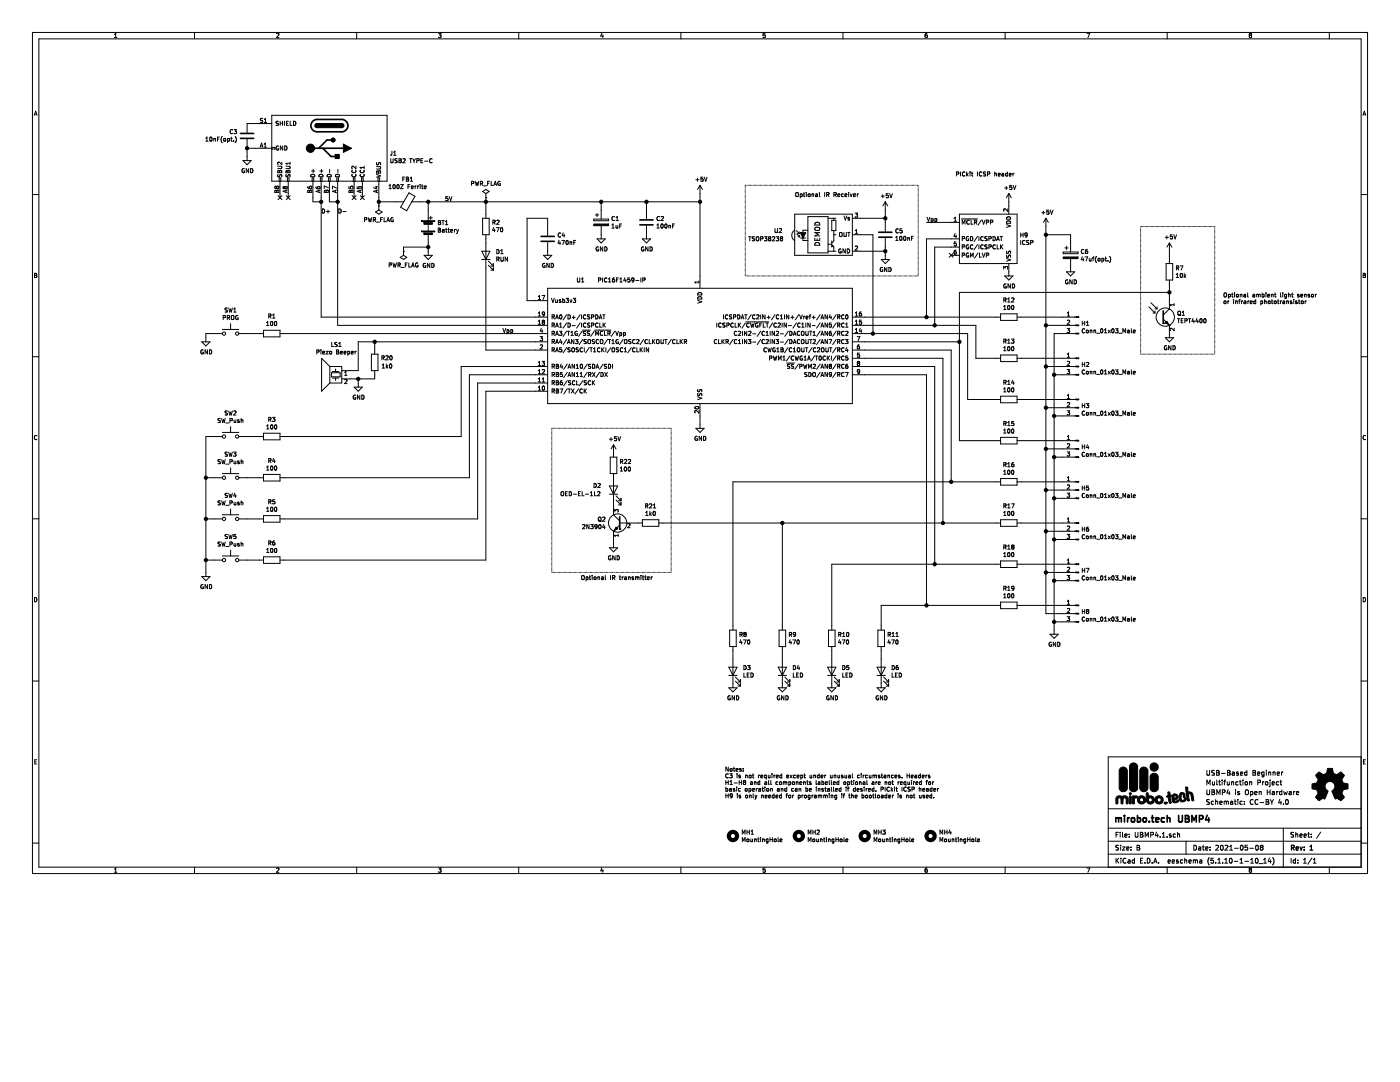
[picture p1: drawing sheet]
EESchema Schematic File Version 4
EELAYER 30 0
EELAYER END
$Descr B 17000 11000
encoding utf-8
Sheet 1 1
Title "UBMP4"
Date "2021-05-08"
Rev "1"
Comp "mirobo.tech"
Comment1 "Schematic: CC-BY 4.0"
Comment2 "UBMP4 is Open Hardware"
Comment3 "Multifunction Project"
Comment4 "USB-Based Beginner"
$EndDescr
$Comp
L power:GND #PWR06
U 1 1
P 7850 2850
F 0 "#PWR06" H 7850 2600 50  0001 C CNN
F 1 "GND" H 7855 2677 50  0000 C CNN
F 2 "" H 7850 2850 50  0001 C CNN
F 3 "" H 7850 2850 50  0001 C CNN
	1    7850 2850
	1    0    0    -1  
$EndComp
$Comp
L power:GND #PWR05
U 1 1
P 7300 2850
F 0 "#PWR05" H 7300 2600 50  0001 C CNN
F 1 "GND" H 7305 2677 50  0000 C CNN
F 2 "" H 7300 2850 50  0001 C CNN
F 3 "" H 7300 2850 50  0001 C CNN
	1    7300 2850
	1    0    0    -1  
$EndComp
Wire Wire Line
	8500 3350 8500 2450
Wire Wire Line
	7850 2450 7850 2550
Wire Wire Line
	7850 2450 7300 2450
Wire Wire Line
	7300 2450 7300 2550
Connection ~ 7850 2450
Wire Wire Line
	8500 2450 7850 2450
$Comp
L power:GND #PWR04
U 1 1
P 6650 3050
F 0 "#PWR04" H 6650 2800 50  0001 C CNN
F 1 "GND" H 6655 2877 50  0000 C CNN
F 2 "" H 6650 3050 50  0001 C CNN
F 3 "" H 6650 3050 50  0001 C CNN
	1    6650 3050
	1    0    0    -1  
$EndComp
Wire Wire Line
	6500 3650 6400 3650
Wire Wire Line
	6650 2650 6650 2750
Wire Wire Line
	6400 2650 6400 3650
Wire Wire Line
	7300 2450 5900 2450
Wire Wire Line
	5900 2450 5900 2600
Connection ~ 7300 2450
Wire Wire Line
	5900 2900 5900 2950
Wire Wire Line
	5900 3250 5900 4250
Wire Wire Line
	5900 4250 6500 4250
Wire Wire Line
	3000 4050 3150 4050
$Comp
L power:GND #PWR03
U 1 1
P 2500 4100
F 0 "#PWR03" H 2500 3850 50  0001 C CNN
F 1 "GND" H 2505 3927 50  0000 C CNN
F 2 "" H 2500 4100 50  0001 C CNN
F 3 "" H 2500 4100 50  0001 C CNN
	1    2500 4100
	1    0    0    -1  
$EndComp
Wire Wire Line
	2500 4100 2500 4050
Wire Wire Line
	2500 4050 2600 4050
$Comp
L power:GND #PWR02
U 1 1
P 4350 4650
F 0 "#PWR02" H 4350 4400 50  0001 C CNN
F 1 "GND" H 4355 4477 50  0000 C CNN
F 2 "" H 4350 4650 50  0001 C CNN
F 3 "" H 4350 4650 50  0001 C CNN
	1    4350 4650
	1    0    0    -1  
$EndComp
Wire Wire Line
	4250 4600 4350 4600
Wire Wire Line
	4350 4600 4350 4650
Wire Wire Line
	6500 4450 5600 4450
Wire Wire Line
	5600 4450 5600 5300
Wire Wire Line
	5600 5300 3450 5300
Wire Wire Line
	6500 4550 5700 4550
Wire Wire Line
	5700 4550 5700 5800
Wire Wire Line
	5700 5800 3450 5800
Wire Wire Line
	6500 4650 5800 4650
Wire Wire Line
	5800 4650 5800 6300
Wire Wire Line
	5800 6300 3450 6300
Wire Wire Line
	6500 4750 5900 4750
Wire Wire Line
	5900 4750 5900 6800
Wire Wire Line
	5900 6800 3450 6800
Wire Wire Line
	3150 6800 3000 6800
Wire Wire Line
	3150 6300 3000 6300
Wire Wire Line
	3150 5800 3000 5800
Wire Wire Line
	3150 5300 3000 5300
$Comp
L power:GND #PWR01
U 1 1
P 2500 6950
F 0 "#PWR01" H 2500 6700 50  0001 C CNN
F 1 "GND" H 2505 6777 50  0000 C CNN
F 2 "" H 2500 6950 50  0001 C CNN
F 3 "" H 2500 6950 50  0001 C CNN
	1    2500 6950
	1    0    0    -1  
$EndComp
Wire Wire Line
	2500 6800 2600 6800
Wire Wire Line
	2500 6800 2500 6950
Wire Wire Line
	2500 6800 2500 6300
Wire Wire Line
	2500 6300 2600 6300
Connection ~ 2500 6800
Wire Wire Line
	2500 6300 2500 5800
Wire Wire Line
	2500 5800 2600 5800
Connection ~ 2500 6300
Wire Wire Line
	2500 5800 2500 5300
Wire Wire Line
	2500 5300 2600 5300
Connection ~ 2500 5800
$Comp
L power:GND #PWR07
U 1 1
P 8500 5150
F 0 "#PWR07" H 8500 4900 50  0001 C CNN
F 1 "GND" H 8505 4977 50  0000 C CNN
F 2 "" H 8500 5150 50  0001 C CNN
F 3 "" H 8500 5150 50  0001 C CNN
	1    8500 5150
	1    0    0    -1  
$EndComp
Wire Wire Line
	8500 5050 8500 5150
$Comp
L power:GND #PWR08
U 1 1
P 8900 8300
F 0 "#PWR08" H 8900 8050 50  0001 C CNN
F 1 "GND" H 8905 8127 50  0000 C CNN
F 2 "" H 8900 8300 50  0001 C CNN
F 3 "" H 8900 8300 50  0001 C CNN
	1    8900 8300
	1    0    0    -1  
$EndComp
$Comp
L power:GND #PWR09
U 1 1
P 9500 8300
F 0 "#PWR09" H 9500 8050 50  0001 C CNN
F 1 "GND" H 9505 8127 50  0000 C CNN
F 2 "" H 9500 8300 50  0001 C CNN
F 3 "" H 9500 8300 50  0001 C CNN
	1    9500 8300
	1    0    0    -1  
$EndComp
$Comp
L power:GND #PWR010
U 1 1
P 10100 8300
F 0 "#PWR010" H 10100 8050 50  0001 C CNN
F 1 "GND" H 10105 8127 50  0000 C CNN
F 2 "" H 10100 8300 50  0001 C CNN
F 3 "" H 10100 8300 50  0001 C CNN
	1    10100 8300
	1    0    0    -1  
$EndComp
$Comp
L power:GND #PWR011
U 1 1
P 10700 8300
F 0 "#PWR011" H 10700 8050 50  0001 C CNN
F 1 "GND" H 10705 8127 50  0000 C CNN
F 2 "" H 10700 8300 50  0001 C CNN
F 3 "" H 10700 8300 50  0001 C CNN
	1    10700 8300
	1    0    0    -1  
$EndComp
Wire Wire Line
	10700 7900 10700 8000
Wire Wire Line
	10100 7900 10100 8000
Wire Wire Line
	9500 7900 9500 8000
Wire Wire Line
	8900 7900 8900 8000
Wire Wire Line
	8900 5850 8900 7600
Wire Wire Line
	9500 6350 9500 7600
Wire Wire Line
	10100 6850 10100 7600
Wire Wire Line
	10700 7350 10700 7600
Wire Wire Line
	10500 3850 11250 3850
Wire Wire Line
	12400 3850 12900 3850
Wire Wire Line
	12400 4350 12900 4350
Wire Wire Line
	12400 4850 12900 4850
Wire Wire Line
	12400 5350 12900 5350
Wire Wire Line
	10500 3950 11350 3950
Wire Wire Line
	11850 3950 11850 4350
Wire Wire Line
	11850 4350 12100 4350
Wire Wire Line
	10500 4050 10600 4050
Wire Wire Line
	11750 4050 11750 4850
Wire Wire Line
	11750 4850 12100 4850
Wire Wire Line
	10500 4150 11650 4150
Wire Wire Line
	11650 4150 11650 5350
Wire Wire Line
	11650 5350 12100 5350
Wire Wire Line
	10500 4250 11550 4250
Wire Wire Line
	11550 4250 11550 5850
Wire Wire Line
	11550 5850 8900 5850
Wire Wire Line
	10500 4350 11450 4350
Wire Wire Line
	11450 4350 11450 6350
Wire Wire Line
	11450 6350 9500 6350
Wire Wire Line
	10500 4450 11350 4450
Wire Wire Line
	11350 4450 11350 6850
Wire Wire Line
	11350 6850 10100 6850
Wire Wire Line
	10500 4550 11250 4550
Wire Wire Line
	11250 4550 11250 7350
Wire Wire Line
	11250 7350 10700 7350
Wire Wire Line
	12900 3950 12700 3950
Wire Wire Line
	12700 3950 12700 4450
Wire Wire Line
	12700 4450 12900 4450
Wire Wire Line
	12900 4050 12800 4050
Wire Wire Line
	12800 4050 12800 4550
Wire Wire Line
	12800 4550 12900 4550
Wire Wire Line
	12800 4550 12800 5050
Wire Wire Line
	12800 5050 12900 5050
Connection ~ 12800 4550
Wire Wire Line
	12800 5050 12800 5550
Wire Wire Line
	12800 5550 12900 5550
Connection ~ 12800 5050
Wire Wire Line
	12800 5550 12800 6050
Wire Wire Line
	12800 6050 12900 6050
Connection ~ 12800 5550
Wire Wire Line
	12800 6050 12800 6550
Wire Wire Line
	12800 6550 12900 6550
Connection ~ 12800 6050
Wire Wire Line
	12800 6550 12800 7050
Wire Wire Line
	12800 7050 12900 7050
Connection ~ 12800 6550
Wire Wire Line
	12800 7050 12800 7550
Wire Wire Line
	12800 7550 12900 7550
Connection ~ 12800 7050
Wire Wire Line
	12700 4450 12700 4950
Wire Wire Line
	12700 4950 12900 4950
Connection ~ 12700 4450
Wire Wire Line
	12700 4950 12700 5450
Wire Wire Line
	12700 5450 12900 5450
Connection ~ 12700 4950
Wire Wire Line
	12700 5450 12700 5950
Wire Wire Line
	12700 5950 12900 5950
Connection ~ 12700 5450
Wire Wire Line
	12700 5950 12700 6450
Wire Wire Line
	12700 6450 12900 6450
Connection ~ 12700 5950
Wire Wire Line
	12700 7450 12900 7450
Wire Wire Line
	12700 6450 12700 6950
Connection ~ 12700 6450
$Comp
L power:GND #PWR014
U 1 1
P 12250 3300
F 0 "#PWR014" H 12250 3050 50  0001 C CNN
F 1 "GND" H 12255 3127 50  0000 C CNN
F 2 "" H 12250 3300 50  0001 C CNN
F 3 "" H 12250 3300 50  0001 C CNN
	1    12250 3300
	1    0    0    -1  
$EndComp
Wire Wire Line
	12250 2450 12250 2500
Wire Wire Line
	11550 2900 11250 2900
Wire Wire Line
	11250 2900 11250 3850
Connection ~ 11250 3850
Wire Wire Line
	11250 3850 12100 3850
Wire Wire Line
	11550 3000 11350 3000
Wire Wire Line
	11350 3000 11350 3950
Connection ~ 11350 3950
Wire Wire Line
	11350 3950 11850 3950
Wire Wire Line
	6400 2650 6650 2650
Wire Wire Line
	11550 2700 11250 2700
Text Label 11250 2700 0    50   ~ 0
Vpp
Text Label 6100 4050 0    50   ~ 0
Vpp
NoConn ~ 11550 3100
$Comp
L power:GND #PWR015
U 1 1
P 13000 3250
F 0 "#PWR015" H 13000 3000 50  0001 C CNN
F 1 "GND" H 13005 3077 50  0000 C CNN
F 2 "" H 13000 3250 50  0001 C CNN
F 3 "" H 13000 3250 50  0001 C CNN
	1    13000 3250
	1    0    0    -1  
$EndComp
$Comp
L power:GND #PWR017
U 1 1
P 10750 3100
F 0 "#PWR017" H 10750 2850 50  0001 C CNN
F 1 "GND" H 10755 2927 50  0000 C CNN
F 2 "" H 10750 3100 50  0001 C CNN
F 3 "" H 10750 3100 50  0001 C CNN
	1    10750 3100
	1    0    0    -1  
$EndComp
Wire Wire Line
	11650 3550 11650 4150
Connection ~ 11650 4150
Wire Wire Line
	4600 2400 4600 2450
Connection ~ 5900 2450
Wire Wire Line
	4000 2400 4000 2450
Wire Wire Line
	4000 2450 4100 2450
Wire Wire Line
	4100 2450 4100 2400
Wire Wire Line
	3900 2400 3900 2450
Wire Wire Line
	3900 2450 3800 2450
Wire Wire Line
	3800 2450 3800 2400
Wire Wire Line
	4100 3950 6500 3950
Connection ~ 4100 2450
Wire Wire Line
	3900 3850 6500 3850
Connection ~ 3900 2450
NoConn ~ 4400 2400
NoConn ~ 4300 2400
NoConn ~ 3500 2400
NoConn ~ 3400 2400
$Comp
L power:GND #PWR013
U 1 1
P 3000 1900
F 0 "#PWR013" H 3000 1650 50  0001 C CNN
F 1 "GND" H 3005 1727 50  0000 C CNN
F 2 "" H 3000 1900 50  0001 C CNN
F 3 "" H 3000 1900 50  0001 C CNN
	1    3000 1900
	1    0    0    -1  
$EndComp
Wire Wire Line
	3100 1800 3000 1800
Wire Wire Line
	3000 1800 3000 1900
$Comp
L power:GND #PWR018
U 1 1
P 5200 3050
F 0 "#PWR018" H 5200 2800 50  0001 C CNN
F 1 "GND" H 5205 2877 50  0000 C CNN
F 2 "" H 5200 3050 50  0001 C CNN
F 3 "" H 5200 3050 50  0001 C CNN
	1    5200 3050
	1    0    0    -1  
$EndComp
Wire Wire Line
	5200 2550 5200 2450
Wire Wire Line
	5200 2450 5900 2450
Wire Wire Line
	5200 2950 5200 3000
Wire Wire Line
	5100 2450 5200 2450
Connection ~ 5200 2450
Wire Wire Line
	4800 2450 4600 2450
Connection ~ 3000 1800
Wire Wire Line
	3100 1500 3000 1500
Wire Wire Line
	10450 2850 10600 2850
Wire Wire Line
	10600 2850 10600 4050
Connection ~ 10600 4050
Wire Wire Line
	10600 4050 11750 4050
Wire Wire Line
	10450 2650 10750 2650
Wire Wire Line
	10750 2650 10750 2700
Wire Wire Line
	10750 3000 10750 3050
Wire Wire Line
	10450 3050 10750 3050
Connection ~ 10750 3050
Wire Wire Line
	10750 3050 10750 3100
Text Label 5400 2450 0    50   ~ 0
5V
$Comp
L power:PWR_FLAG #FLG0101
U 1 1
P 5900 2400
F 0 "#FLG0101" H 5900 2475 50  0001 C CNN
F 1 "PWR_FLAG" H 5900 2573 50  0000 C CNN
F 2 "" H 5900 2400 50  0001 C CNN
F 3 "~" H 5900 2400 50  0001 C CNN
	1    5900 2400
	1    0    0    -1  
$EndComp
$Comp
L power:PWR_FLAG #FLG0102
U 1 1
P 4900 3050
F 0 "#FLG0102" H 4900 3125 50  0001 C CNN
F 1 "PWR_FLAG" H 4900 3223 50  0000 C CNN
F 2 "" H 4900 3050 50  0001 C CNN
F 3 "~" H 4900 3050 50  0001 C CNN
	1    4900 3050
	1    0    0    1   
$EndComp
Wire Wire Line
	4900 3000 5200 3000
Connection ~ 5200 3000
Wire Wire Line
	5200 3000 5200 3050
Wire Wire Line
	12900 6950 12700 6950
Connection ~ 12700 6950
Wire Wire Line
	12700 6950 12700 7450
$Comp
L power:GND #PWR0101
U 1 1
P 12800 7650
F 0 "#PWR0101" H 12800 7400 50  0001 C CNN
F 1 "GND" H 12805 7477 50  0000 C CNN
F 2 "" H 12800 7650 50  0001 C CNN
F 3 "" H 12800 7650 50  0001 C CNN
	1    12800 7650
	1    0    0    -1  
$EndComp
Wire Wire Line
	12800 7550 12800 7650
Connection ~ 12800 7550
Wire Wire Line
	3900 2450 3900 3850
Wire Wire Line
	4100 2450 4100 3950
Wire Wire Line
	4900 3000 4900 3050
$Comp
L power:PWR_FLAG #FLG0103
U 1 1
P 4600 2500
F 0 "#FLG0103" H 4600 2575 50  0001 C CNN
F 1 "PWR_FLAG" H 4600 2673 50  0000 C CNN
F 2 "" H 4600 2500 50  0001 C CNN
F 3 "~" H 4600 2500 50  0001 C CNN
	1    4600 2500
	1    0    0    1   
$EndComp
Wire Wire Line
	4600 2450 4600 2500
Connection ~ 4600 2450
Wire Wire Line
	5900 2400 5900 2450
$Comp
L power:+5V #PWR0102
U 1 1
P 8500 2350
F 0 "#PWR0102" H 8500 2200 50  0001 C CNN
F 1 "+5V" H 8515 2523 50  0000 C CNN
F 2 "" H 8500 2350 50  0001 C CNN
F 3 "" H 8500 2350 50  0001 C CNN
	1    8500 2350
	1    0    0    -1  
$EndComp
Wire Wire Line
	8500 2350 8500 2450
Connection ~ 8500 2450
$Comp
L power:+5V #PWR0103
U 1 1
P 10750 2550
F 0 "#PWR0103" H 10750 2400 50  0001 C CNN
F 1 "+5V" H 10765 2723 50  0000 C CNN
F 2 "" H 10750 2550 50  0001 C CNN
F 3 "" H 10750 2550 50  0001 C CNN
	1    10750 2550
	1    0    0    -1  
$EndComp
$Comp
L power:+5V #PWR0104
U 1 1
P 12250 2450
F 0 "#PWR0104" H 12250 2300 50  0001 C CNN
F 1 "+5V" H 12265 2623 50  0000 C CNN
F 2 "" H 12250 2450 50  0001 C CNN
F 3 "" H 12250 2450 50  0001 C CNN
	1    12250 2450
	1    0    0    -1  
$EndComp
Wire Wire Line
	10750 2550 10750 2650
Connection ~ 10750 2650
$Comp
L power:+5V #PWR0106
U 1 1
P 12700 2750
F 0 "#PWR0106" H 12700 2600 50  0001 C CNN
F 1 "+5V" H 12715 2923 50  0000 C CNN
F 2 "" H 12700 2750 50  0001 C CNN
F 3 "" H 12700 2750 50  0001 C CNN
	1    12700 2750
	1    0    0    -1  
$EndComp
Connection ~ 12700 3950
Wire Wire Line
	12700 2750 12700 2850
Wire Wire Line
	12700 2850 13000 2850
Wire Wire Line
	13000 2850 13000 2950
Connection ~ 12700 2850
Wire Wire Line
	12700 2850 12700 3950
Wire Wire Line
	3450 4050 6500 4050
Wire Wire Line
	4350 4150 4350 4500
Wire Wire Line
	4350 4500 4250 4500
Wire Wire Line
	4350 4150 4550 4150
Wire Wire Line
	4550 4250 4550 4150
Connection ~ 4550 4150
Wire Wire Line
	4550 4150 6500 4150
Wire Wire Line
	4550 4550 4550 4600
Wire Wire Line
	4550 4600 4350 4600
Connection ~ 4350 4600
Text Notes 9650 2400 0    50   ~ 0
Optional IR Receiver
Wire Notes Line
	9050 2250 11150 2250
Wire Notes Line
	11150 3350 9050 3350
Wire Notes Line
	9050 3350 9050 2250
Wire Notes Line
	11150 2250 11150 3350
Text Notes 7050 7050 0    50   ~ 0
Optional IR transmitter
Wire Notes Line
	8150 5200 8150 6950
$Comp
L power:+5V #PWR023
U 1 1
P 7450 5500
F 0 "#PWR023" H 7450 5350 50  0001 C CNN
F 1 "+5V" H 7465 5673 50  0000 C CNN
F 2 "" H 7450 5500 50  0001 C CNN
F 3 "" H 7450 5500 50  0001 C CNN
	1    7450 5500
	1    0    0    -1  
$EndComp
Wire Wire Line
	7450 6550 7450 6600
Wire Wire Line
	7450 6100 7450 6150
$Comp
L power:GND #PWR012
U 1 1
P 7450 6600
F 0 "#PWR012" H 7450 6350 50  0001 C CNN
F 1 "GND" H 7455 6427 50  0000 C CNN
F 2 "" H 7450 6600 50  0001 C CNN
F 3 "" H 7450 6600 50  0001 C CNN
	1    7450 6600
	1    0    0    -1  
$EndComp
$Comp
L MCU_Microchip_PIC16:PIC16F1459-IP U1
U 1 1
P 8500 4050
F 0 "U1" H 7050 4700 50  0000 C CNN
F 1 "PIC16F1459-IP" H 7550 4700 50  0000 C CNN
F 2 "Package_DIP:DIP-20_W7.62mm_Socket" H 8500 4050 50  0001 C CNN
F 3 "http://ww1.microchip.com/downloads/en/DeviceDoc/41639A.pdf" H 8500 4050 50  0001 C CNN
	1    8500 4050
	1    0    0    -1  
$EndComp
$Comp
L Device:CP C1
U 1 1
P 7300 2700
F 0 "C1" H 7418 2746 50  0000 L CNN
F 1 "1uF" H 7418 2655 50  0000 L CNN
F 2 "Capacitor_THT:CP_Radial_D5.0mm_P2.50mm" H 7338 2550 50  0001 C CNN
F 3 "~" H 7300 2700 50  0001 C CNN
	1    7300 2700
	1    0    0    -1  
$EndComp
$Comp
L Device:C C2
U 1 1
P 7850 2700
F 0 "C2" H 7965 2746 50  0000 L CNN
F 1 "100nF" H 7965 2655 50  0000 L CNN
F 2 "Capacitor_THT:C_Disc_D3.4mm_W2.1mm_P2.50mm" H 7888 2550 50  0001 C CNN
F 3 "~" H 7850 2700 50  0001 C CNN
	1    7850 2700
	1    0    0    -1  
$EndComp
$Comp
L Device:C C4
U 1 1
P 6650 2900
F 0 "C4" H 6765 2946 50  0000 L CNN
F 1 "470nF" H 6765 2855 50  0000 L CNN
F 2 "Capacitor_THT:C_Disc_D3.4mm_W2.1mm_P2.50mm" H 6688 2750 50  0001 C CNN
F 3 "~" H 6650 2900 50  0001 C CNN
	1    6650 2900
	1    0    0    -1  
$EndComp
$Comp
L Interface_Optical:TSOP382xx U2
U 1 1
P 10050 2850
F 0 "U2" H 9450 2900 50  0000 C CNN
F 1 "TSOP38238" H 9300 2800 50  0000 C CNN
F 2 "OptoDevice:Vishay_MINICAST-3Pin" H 10000 2475 50  0001 C CNN
F 3 "http://www.vishay.com/docs/82491/tsop382.pdf" H 10700 3150 50  0001 C CNN
	1    10050 2850
	1    0    0    -1  
$EndComp
$Comp
L Connector:Conn_PIC_ICSP_ICD H9
U 1 1
P 12050 2900
F 0 "H9" H 11720 2946 50  0000 R CNN
F 1 "ICSP" H 11720 2855 50  0000 R CNN
F 2 "UBMP4:PinHeader_1x06_P2.54mm_Horizontal" H 12100 3050 50  0001 C CNN
F 3 "http://ww1.microchip.com/downloads/en/devicedoc/30277d.pdf" V 11750 2750 50  0001 C CNN
	1    12050 2900
	-1   0    0    -1  
$EndComp
$Comp
L Device:CP C6
U 1 1
P 13000 3100
F 0 "C6" H 13118 3146 50  0000 L CNN
F 1 "47uf(opt.)" H 13118 3055 50  0000 L CNN
F 2 "Capacitor_THT:CP_Radial_D6.3mm_P2.50mm" H 13038 2950 50  0001 C CNN
F 3 "~" H 13000 3100 50  0001 C CNN
	1    13000 3100
	1    0    0    -1  
$EndComp
$Comp
L Device:Speaker_Crystal LS1
U 1 1
P 4050 4500
F 0 "LS1" H 4016 4817 50  0000 C CNN
F 1 "Piezo Beeper" H 4016 4726 50  0000 C CNN
F 2 "Buzzer_Beeper:Buzzer_TDK_PS1240P02BT_D12.2mm_H6.5mm" H 4015 4450 50  0001 C CNN
F 3 "~" H 4015 4450 50  0001 C CNN
	1    4050 4500
	-1   0    0    -1  
$EndComp
$Comp
L Switch:SW_Push SW2
U 1 1
P 2800 5300
F 0 "SW2" H 2800 5585 50  0000 C CNN
F 1 "SW_Push" H 2800 5494 50  0000 C CNN
F 2 "Button_Switch_THT:SW_PUSH_6mm" H 2800 5500 50  0001 C CNN
F 3 "~" H 2800 5500 50  0001 C CNN
	1    2800 5300
	1    0    0    -1  
$EndComp
$Comp
L Switch:SW_Push SW3
U 1 1
P 2800 5800
F 0 "SW3" H 2800 6085 50  0000 C CNN
F 1 "SW_Push" H 2800 5994 50  0000 C CNN
F 2 "Button_Switch_THT:SW_PUSH_6mm" H 2800 6000 50  0001 C CNN
F 3 "~" H 2800 6000 50  0001 C CNN
	1    2800 5800
	1    0    0    -1  
$EndComp
$Comp
L Switch:SW_Push SW4
U 1 1
P 2800 6300
F 0 "SW4" H 2800 6585 50  0000 C CNN
F 1 "SW_Push" H 2800 6494 50  0000 C CNN
F 2 "Button_Switch_THT:SW_PUSH_6mm" H 2800 6500 50  0001 C CNN
F 3 "~" H 2800 6500 50  0001 C CNN
	1    2800 6300
	1    0    0    -1  
$EndComp
$Comp
L Switch:SW_Push SW5
U 1 1
P 2800 6800
F 0 "SW5" H 2800 7085 50  0000 C CNN
F 1 "SW_Push" H 2800 6994 50  0000 C CNN
F 2 "Button_Switch_THT:SW_PUSH_6mm" H 2800 7000 50  0001 C CNN
F 3 "~" H 2800 7000 50  0001 C CNN
	1    2800 6800
	1    0    0    -1  
$EndComp
$Comp
L Connector:Conn_01x03_Male H1
U 1 1
P 13100 3950
F 0 "H1" H 13072 3974 50  0000 R CNN
F 1 "Conn_01x03_Male" H 13072 3883 50  0000 R CNN
F 2 "Connector_PinHeader_2.54mm:PinHeader_1x03_P2.54mm_Vertical" H 13100 3950 50  0001 C CNN
F 3 "~" H 13100 3950 50  0001 C CNN
	1    13100 3950
	-1   0    0    -1  
$EndComp
$Comp
L Connector:Conn_01x03_Male H2
U 1 1
P 13100 4450
F 0 "H2" H 13072 4474 50  0000 R CNN
F 1 "Conn_01x03_Male" H 13072 4383 50  0000 R CNN
F 2 "Connector_PinHeader_2.54mm:PinHeader_1x03_P2.54mm_Vertical" H 13100 4450 50  0001 C CNN
F 3 "~" H 13100 4450 50  0001 C CNN
	1    13100 4450
	-1   0    0    -1  
$EndComp
$Comp
L Connector:Conn_01x03_Male H3
U 1 1
P 13100 4950
F 0 "H3" H 13072 4974 50  0000 R CNN
F 1 "Conn_01x03_Male" H 13072 4883 50  0000 R CNN
F 2 "Connector_PinHeader_2.54mm:PinHeader_1x03_P2.54mm_Vertical" H 13100 4950 50  0001 C CNN
F 3 "~" H 13100 4950 50  0001 C CNN
	1    13100 4950
	-1   0    0    -1  
$EndComp
$Comp
L Connector:Conn_01x03_Male H4
U 1 1
P 13100 5450
F 0 "H4" H 13072 5474 50  0000 R CNN
F 1 "Conn_01x03_Male" H 13072 5383 50  0000 R CNN
F 2 "Connector_PinHeader_2.54mm:PinHeader_1x03_P2.54mm_Vertical" H 13100 5450 50  0001 C CNN
F 3 "~" H 13100 5450 50  0001 C CNN
	1    13100 5450
	-1   0    0    -1  
$EndComp
$Comp
L Connector:Conn_01x03_Male H5
U 1 1
P 13100 5950
F 0 "H5" H 13072 5974 50  0000 R CNN
F 1 "Conn_01x03_Male" H 13072 5883 50  0000 R CNN
F 2 "Connector_PinHeader_2.54mm:PinHeader_1x03_P2.54mm_Vertical" H 13100 5950 50  0001 C CNN
F 3 "~" H 13100 5950 50  0001 C CNN
	1    13100 5950
	-1   0    0    -1  
$EndComp
$Comp
L Connector:Conn_01x03_Male H6
U 1 1
P 13100 6450
F 0 "H6" H 13072 6474 50  0000 R CNN
F 1 "Conn_01x03_Male" H 13072 6383 50  0000 R CNN
F 2 "Connector_PinHeader_2.54mm:PinHeader_1x03_P2.54mm_Vertical" H 13100 6450 50  0001 C CNN
F 3 "~" H 13100 6450 50  0001 C CNN
	1    13100 6450
	-1   0    0    -1  
$EndComp
$Comp
L Connector:Conn_01x03_Male H7
U 1 1
P 13100 6950
F 0 "H7" H 13072 6974 50  0000 R CNN
F 1 "Conn_01x03_Male" H 13072 6883 50  0000 R CNN
F 2 "Connector_PinHeader_2.54mm:PinHeader_1x03_P2.54mm_Vertical" H 13100 6950 50  0001 C CNN
F 3 "~" H 13100 6950 50  0001 C CNN
	1    13100 6950
	-1   0    0    -1  
$EndComp
$Comp
L Connector:Conn_01x03_Male H8
U 1 1
P 13100 7450
F 0 "H8" H 13072 7474 50  0000 R CNN
F 1 "Conn_01x03_Male" H 13072 7383 50  0000 R CNN
F 2 "Connector_PinHeader_2.54mm:PinHeader_1x03_P2.54mm_Vertical" H 13100 7450 50  0001 C CNN
F 3 "~" H 13100 7450 50  0001 C CNN
	1    13100 7450
	-1   0    0    -1  
$EndComp
$Comp
L Device:LED D3
U 1 1
P 8900 8150
F 0 "D3" V 8939 8032 50  0000 R CNN
F 1 "LED" V 8848 8032 50  0000 R CNN
F 2 "UBMP4.1:LED_D3.0mm" H 8900 8150 50  0001 C CNN
F 3 "~" H 8900 8150 50  0001 C CNN
	1    8900 8150
	0    -1   -1   0   
$EndComp
$Comp
L Device:LED D4
U 1 1
P 9500 8150
F 0 "D4" V 9539 8032 50  0000 R CNN
F 1 "LED" V 9448 8032 50  0000 R CNN
F 2 "UBMP4.1:LED_D3.0mm" H 9500 8150 50  0001 C CNN
F 3 "~" H 9500 8150 50  0001 C CNN
	1    9500 8150
	0    -1   -1   0   
$EndComp
$Comp
L Device:LED D5
U 1 1
P 10100 8150
F 0 "D5" V 10139 8032 50  0000 R CNN
F 1 "LED" V 10048 8032 50  0000 R CNN
F 2 "UBMP4.1:LED_D3.0mm" H 10100 8150 50  0001 C CNN
F 3 "~" H 10100 8150 50  0001 C CNN
	1    10100 8150
	0    -1   -1   0   
$EndComp
$Comp
L Device:LED D6
U 1 1
P 10700 8150
F 0 "D6" V 10739 8032 50  0000 R CNN
F 1 "LED" V 10648 8032 50  0000 R CNN
F 2 "UBMP4.1:LED_D3.0mm" H 10700 8150 50  0001 C CNN
F 3 "~" H 10700 8150 50  0001 C CNN
	1    10700 8150
	0    -1   -1   0   
$EndComp
$Comp
L Switch:SW_Push SW1
U 1 1
P 2800 4050
F 0 "SW1" H 2800 4335 50  0000 C CNN
F 1 "PROG" H 2800 4244 50  0000 C CNN
F 2 "Button_Switch_THT:SW_PUSH_6mm" H 2800 4250 50  0001 C CNN
F 3 "~" H 2800 4250 50  0001 C CNN
	1    2800 4050
	1    0    0    -1  
$EndComp
$Comp
L Device:R R1
U 1 1
P 3300 4050
F 0 "R1" V 3507 4050 50  0000 C CNN
F 1 "100" V 3416 4050 50  0000 C CNN
F 2 "Resistor_THT:R_Axial_DIN0207_L6.3mm_D2.5mm_P10.16mm_Horizontal" V 3230 4050 50  0001 C CNN
F 3 "~" H 3300 4050 50  0001 C CNN
	1    3300 4050
	0    -1   -1   0   
$EndComp
$Comp
L Device:R R2
U 1 1
P 5900 2750
F 0 "R2" H 5830 2704 50  0000 R CNN
F 1 "470" H 5830 2795 50  0000 R CNN
F 2 "Resistor_THT:R_Axial_DIN0207_L6.3mm_D2.5mm_P10.16mm_Horizontal" V 5830 2750 50  0001 C CNN
F 3 "~" H 5900 2750 50  0001 C CNN
	1    5900 2750
	-1   0    0    1   
$EndComp
$Comp
L Device:LED D1
U 1 1
P 5900 3100
F 0 "D1" V 5939 2982 50  0000 R CNN
F 1 "RUN" V 5848 2982 50  0000 R CNN
F 2 "UBMP4.1:LED_D3.0mm" H 5900 3100 50  0001 C CNN
F 3 "~" H 5900 3100 50  0001 C CNN
	1    5900 3100
	0    -1   -1   0   
$EndComp
$Comp
L Device:LED D2
U 1 1
P 7450 5950
F 0 "D2" V 7500 6150 50  0000 C CNN
F 1 "OED-EL-1L2" V 7400 6350 50  0000 C CNN
F 2 "UBMP4.1:LED_D5.0mm_Horizontal_O1.27mm_Z3.0mm_Clear" H 7450 5950 50  0001 C CNN
F 3 "~" H 7450 5950 50  0001 C CNN
	1    7450 5950
	0    -1   -1   0   
$EndComp
$Comp
L Device:R R20
U 1 1
P 4550 4400
F 0 "R20" H 4400 4350 50  0000 C CNN
F 1 "1k0" H 4400 4450 50  0000 C CNN
F 2 "Resistor_THT:R_Axial_DIN0207_L6.3mm_D2.5mm_P10.16mm_Horizontal" V 4480 4400 50  0001 C CNN
F 3 "~" H 4550 4400 50  0001 C CNN
	1    4550 4400
	-1   0    0    1   
$EndComp
$Comp
L Device:R R3
U 1 1
P 3300 5300
F 0 "R3" V 3093 5300 50  0000 C CNN
F 1 "100" V 3184 5300 50  0000 C CNN
F 2 "Resistor_THT:R_Axial_DIN0207_L6.3mm_D2.5mm_P10.16mm_Horizontal" V 3230 5300 50  0001 C CNN
F 3 "~" H 3300 5300 50  0001 C CNN
	1    3300 5300
	0    1    1    0   
$EndComp
$Comp
L Device:R R4
U 1 1
P 3300 5800
F 0 "R4" V 3093 5800 50  0000 C CNN
F 1 "100" V 3184 5800 50  0000 C CNN
F 2 "Resistor_THT:R_Axial_DIN0207_L6.3mm_D2.5mm_P10.16mm_Horizontal" V 3230 5800 50  0001 C CNN
F 3 "~" H 3300 5800 50  0001 C CNN
	1    3300 5800
	0    1    1    0   
$EndComp
$Comp
L Device:R R5
U 1 1
P 3300 6300
F 0 "R5" V 3093 6300 50  0000 C CNN
F 1 "100" V 3184 6300 50  0000 C CNN
F 2 "Resistor_THT:R_Axial_DIN0207_L6.3mm_D2.5mm_P10.16mm_Horizontal" V 3230 6300 50  0001 C CNN
F 3 "~" H 3300 6300 50  0001 C CNN
	1    3300 6300
	0    1    1    0   
$EndComp
$Comp
L Device:R R6
U 1 1
P 3300 6800
F 0 "R6" V 3093 6800 50  0000 C CNN
F 1 "100" V 3184 6800 50  0000 C CNN
F 2 "Resistor_THT:R_Axial_DIN0207_L6.3mm_D2.5mm_P10.16mm_Horizontal" V 3230 6800 50  0001 C CNN
F 3 "~" H 3300 6800 50  0001 C CNN
	1    3300 6800
	0    1    1    0   
$EndComp
$Comp
L Device:R R8
U 1 1
P 8900 7750
F 0 "R8" H 8970 7796 50  0000 L CNN
F 1 "470" H 8970 7705 50  0000 L CNN
F 2 "Resistor_THT:R_Axial_DIN0207_L6.3mm_D2.5mm_P10.16mm_Horizontal" V 8830 7750 50  0001 C CNN
F 3 "~" H 8900 7750 50  0001 C CNN
	1    8900 7750
	1    0    0    -1  
$EndComp
$Comp
L Device:R R9
U 1 1
P 9500 7750
F 0 "R9" H 9570 7796 50  0000 L CNN
F 1 "470" H 9570 7705 50  0000 L CNN
F 2 "Resistor_THT:R_Axial_DIN0207_L6.3mm_D2.5mm_P10.16mm_Horizontal" V 9430 7750 50  0001 C CNN
F 3 "~" H 9500 7750 50  0001 C CNN
	1    9500 7750
	1    0    0    -1  
$EndComp
$Comp
L Device:R R10
U 1 1
P 10100 7750
F 0 "R10" H 10170 7796 50  0000 L CNN
F 1 "470" H 10170 7705 50  0000 L CNN
F 2 "Resistor_THT:R_Axial_DIN0207_L6.3mm_D2.5mm_P10.16mm_Horizontal" V 10030 7750 50  0001 C CNN
F 3 "~" H 10100 7750 50  0001 C CNN
	1    10100 7750
	1    0    0    -1  
$EndComp
$Comp
L Device:R R11
U 1 1
P 10700 7750
F 0 "R11" H 10770 7796 50  0000 L CNN
F 1 "470" H 10770 7705 50  0000 L CNN
F 2 "Resistor_THT:R_Axial_DIN0207_L6.3mm_D2.5mm_P10.16mm_Horizontal" V 10630 7750 50  0001 C CNN
F 3 "~" H 10700 7750 50  0001 C CNN
	1    10700 7750
	1    0    0    -1  
$EndComp
$Comp
L Device:R R12
U 1 1
P 12250 3850
F 0 "R12" V 12043 3850 50  0000 C CNN
F 1 "100" V 12134 3850 50  0000 C CNN
F 2 "Resistor_THT:R_Axial_DIN0207_L6.3mm_D2.5mm_P10.16mm_Horizontal" V 12180 3850 50  0001 C CNN
F 3 "~" H 12250 3850 50  0001 C CNN
	1    12250 3850
	0    1    1    0   
$EndComp
$Comp
L Device:R R13
U 1 1
P 12250 4350
F 0 "R13" V 12043 4350 50  0000 C CNN
F 1 "100" V 12134 4350 50  0000 C CNN
F 2 "Resistor_THT:R_Axial_DIN0207_L6.3mm_D2.5mm_P10.16mm_Horizontal" V 12180 4350 50  0001 C CNN
F 3 "~" H 12250 4350 50  0001 C CNN
	1    12250 4350
	0    1    1    0   
$EndComp
$Comp
L Device:R R14
U 1 1
P 12250 4850
F 0 "R14" V 12043 4850 50  0000 C CNN
F 1 "100" V 12134 4850 50  0000 C CNN
F 2 "Resistor_THT:R_Axial_DIN0207_L6.3mm_D2.5mm_P10.16mm_Horizontal" V 12180 4850 50  0001 C CNN
F 3 "~" H 12250 4850 50  0001 C CNN
	1    12250 4850
	0    1    1    0   
$EndComp
$Comp
L Device:R R15
U 1 1
P 12250 5350
F 0 "R15" V 12043 5350 50  0000 C CNN
F 1 "100" V 12134 5350 50  0000 C CNN
F 2 "Resistor_THT:R_Axial_DIN0207_L6.3mm_D2.5mm_P10.16mm_Horizontal" V 12180 5350 50  0001 C CNN
F 3 "~" H 12250 5350 50  0001 C CNN
	1    12250 5350
	0    1    1    0   
$EndComp
$Comp
L UBMP4.1-rescue:USB_C_Receptacle_USB2.0-Connector-UBMP4-rescue J1
U 1 1
P 4000 1800
F 0 "J1" V 4061 2530 50  0000 L CNN
F 1 "USB2 TYPE-C" V 4152 2530 50  0000 L CNN
F 2 "Connector_USB:USB_C_Receptacle_GCT_USB4085" H 4150 1800 50  0001 C CNN
F 3 "https://www.usb.org/sites/default/files/documents/usb_type-c.zip" H 4150 1800 50  0001 C CNN
	1    4000 1800
	0    1    1    0   
$EndComp
$Comp
L Device:Battery BT1
U 1 1
P 5200 2750
F 0 "BT1" H 5308 2796 50  0000 L CNN
F 1 "Battery" H 5308 2705 50  0000 L CNN
F 2 "Connector_PinHeader_2.54mm:PinHeader_1x02_P2.54mm_Vertical" V 5200 2810 50  0001 C CNN
F 3 "~" V 5200 2810 50  0001 C CNN
	1    5200 2750
	1    0    0    -1  
$EndComp
$Comp
L Device:Ferrite_Bead FB1
U 1 1
P 4950 2450
F 0 "FB1" V 4676 2450 50  0000 C CNN
F 1 "100Z Ferrite" V 4767 2450 50  0000 C CNN
F 2 "Resistor_THT:R_Axial_DIN0411_L9.9mm_D3.6mm_P12.70mm_Horizontal" V 4880 2450 50  0001 C CNN
F 3 "~" H 4950 2450 50  0001 C CNN
	1    4950 2450
	0    1    1    0   
$EndComp
$Comp
L Device:C C3
U 1 1
P 3000 1650
F 0 "C3" H 2886 1604 50  0000 R CNN
F 1 "10nF(opt.)" H 2886 1695 50  0000 R CNN
F 2 "Capacitor_THT:C_Disc_D3.4mm_W2.1mm_P2.50mm" H 3038 1500 50  0001 C CNN
F 3 "~" H 3000 1650 50  0001 C CNN
	1    3000 1650
	1    0    0    1   
$EndComp
$Comp
L Device:C C5
U 1 1
P 10750 2850
F 0 "C5" H 10865 2896 50  0000 L CNN
F 1 "100nF" H 10865 2805 50  0000 L CNN
F 2 "Capacitor_THT:C_Disc_D3.4mm_W2.1mm_P2.50mm" H 10788 2700 50  0001 C CNN
F 3 "~" H 10750 2850 50  0001 C CNN
	1    10750 2850
	1    0    0    -1  
$EndComp
$Comp
L UBMP4.1-rescue:mirobotech_logo-UBMP4 G1
U 1 1
P 14150 9500
F 0 "G1" H 14150 9218 60  0001 C CNN
F 1 "mirobotech_logo" H 14150 9782 60  0001 C CNN
F 2 "UBMP4.1:mirobo_logo_10" H 14150 9500 50  0001 C CNN
F 3 "" H 14150 9500 50  0001 C CNN
	1    14150 9500
	1    0    0    -1  
$EndComp
$Comp
L Device:R R22
U 1 1
P 7450 5650
F 0 "R22" H 7520 5696 50  0000 L CNN
F 1 "100" H 7520 5605 50  0000 L CNN
F 2 "Resistor_THT:R_Axial_DIN0207_L6.3mm_D2.5mm_P10.16mm_Horizontal" V 7380 5650 50  0001 C CNN
F 3 "~" H 7450 5650 50  0001 C CNN
	1    7450 5650
	1    0    0    -1  
$EndComp
$Comp
L Device:R R21
U 1 1
P 7900 6350
F 0 "R21" V 7693 6350 50  0000 C CNN
F 1 "1k0" V 7784 6350 50  0000 C CNN
F 2 "Resistor_THT:R_Axial_DIN0207_L6.3mm_D2.5mm_P10.16mm_Horizontal" V 7830 6350 50  0001 C CNN
F 3 "~" H 7900 6350 50  0001 C CNN
	1    7900 6350
	0    1    1    0   
$EndComp
$Comp
L Device:Q_NPN_EBC Q2
U 1 1
P 7550 6350
F 0 "Q2" H 7741 6396 50  0000 L CNN
F 1 "2N3904" H 7741 6305 50  0000 L CNN
F 2 "Package_TO_SOT_THT:TO-92" H 7750 6450 50  0001 C CNN
F 3 "~" H 7550 6350 50  0001 C CNN
	1    7550 6350
	-1   0    0    -1  
$EndComp
$Comp
L Mechanical:MountingHole MH1
U 1 1
P 8900 10150
F 0 "MH1" H 9000 10196 50  0000 L CNN
F 1 "MountingHole" H 9000 10105 50  0000 L CNN
F 2 "MountingHole:MountingHole_3.2mm_M3_Pad" H 8900 10150 50  0001 C CNN
F 3 "~" H 8900 10150 50  0001 C CNN
	1    8900 10150
	1    0    0    -1  
$EndComp
$Comp
L Mechanical:MountingHole MH2
U 1 1
P 9700 10150
F 0 "MH2" H 9800 10196 50  0000 L CNN
F 1 "MountingHole" H 9800 10105 50  0000 L CNN
F 2 "MountingHole:MountingHole_3.2mm_M3_Pad" H 9700 10150 50  0001 C CNN
F 3 "~" H 9700 10150 50  0001 C CNN
	1    9700 10150
	1    0    0    -1  
$EndComp
$Comp
L Mechanical:MountingHole MH3
U 1 1
P 10500 10150
F 0 "MH3" H 10600 10196 50  0000 L CNN
F 1 "MountingHole" H 10600 10105 50  0000 L CNN
F 2 "MountingHole:MountingHole_3.2mm_M3_Pad" H 10500 10150 50  0001 C CNN
F 3 "~" H 10500 10150 50  0001 C CNN
	1    10500 10150
	1    0    0    -1  
$EndComp
$Comp
L Mechanical:MountingHole MH4
U 1 1
P 11300 10150
F 0 "MH4" H 11400 10196 50  0000 L CNN
F 1 "MountingHole" H 11400 10105 50  0000 L CNN
F 2 "MountingHole:MountingHole_3.2mm_M3_Pad" H 11300 10150 50  0001 C CNN
F 3 "~" H 11300 10150 50  0001 C CNN
	1    11300 10150
	1    0    0    -1  
$EndComp
Wire Wire Line
	8050 6350 9500 6350
Connection ~ 9500 6350
Text Label 4100 2600 0    50   ~ 0
D-
Text Label 3900 2600 0    50   ~ 0
D+
Text Notes 11600 2150 0    50   ~ 0
PICkit ICSP header
$Comp
L Device:R R16
U 1 1
P 12250 5850
F 0 "R16" V 12043 5850 50  0000 C CNN
F 1 "100" V 12134 5850 50  0000 C CNN
F 2 "Resistor_THT:R_Axial_DIN0207_L6.3mm_D2.5mm_P10.16mm_Horizontal" V 12180 5850 50  0001 C CNN
F 3 "~" H 12250 5850 50  0001 C CNN
	1    12250 5850
	0    1    1    0   
$EndComp
$Comp
L Device:R R17
U 1 1
P 12250 6350
F 0 "R17" V 12043 6350 50  0000 C CNN
F 1 "100" V 12134 6350 50  0000 C CNN
F 2 "Resistor_THT:R_Axial_DIN0207_L6.3mm_D2.5mm_P10.16mm_Horizontal" V 12180 6350 50  0001 C CNN
F 3 "~" H 12250 6350 50  0001 C CNN
	1    12250 6350
	0    1    1    0   
$EndComp
$Comp
L Device:R R18
U 1 1
P 12250 6850
F 0 "R18" V 12043 6850 50  0000 C CNN
F 1 "100" V 12134 6850 50  0000 C CNN
F 2 "Resistor_THT:R_Axial_DIN0207_L6.3mm_D2.5mm_P10.16mm_Horizontal" V 12180 6850 50  0001 C CNN
F 3 "~" H 12250 6850 50  0001 C CNN
	1    12250 6850
	0    1    1    0   
$EndComp
$Comp
L Device:R R19
U 1 1
P 12250 7350
F 0 "R19" V 12043 7350 50  0000 C CNN
F 1 "100" V 12134 7350 50  0000 C CNN
F 2 "Resistor_THT:R_Axial_DIN0207_L6.3mm_D2.5mm_P10.16mm_Horizontal" V 12180 7350 50  0001 C CNN
F 3 "~" H 12250 7350 50  0001 C CNN
	1    12250 7350
	0    1    1    0   
$EndComp
Wire Wire Line
	11550 5850 12100 5850
Connection ~ 11550 5850
Wire Wire Line
	12400 5850 12900 5850
Wire Wire Line
	11450 6350 12100 6350
Connection ~ 11450 6350
Wire Wire Line
	12400 6350 12900 6350
Wire Wire Line
	11350 6850 12100 6850
Connection ~ 11350 6850
Wire Wire Line
	12400 6850 12900 6850
Wire Wire Line
	11250 7350 12100 7350
Connection ~ 11250 7350
Wire Wire Line
	12400 7350 12900 7350
Text Notes 14850 3700 0    50   ~ 0
Optional ambient light sensor\nor infrared phototransistor
$Comp
L Device:R R7
U 1 1
P 14200 3300
F 0 "R7" H 14270 3346 50  0000 L CNN
F 1 "10k" H 14270 3255 50  0000 L CNN
F 2 "Resistor_THT:R_Axial_DIN0207_L6.3mm_D2.5mm_P10.16mm_Horizontal" V 14130 3300 50  0001 C CNN
F 3 "~" H 14200 3300 50  0001 C CNN
	1    14200 3300
	1    0    0    -1  
$EndComp
$Comp
L Sensor_Optical:TEPT4400 Q1
U 1 1
P 14100 3850
F 0 "Q1" H 14290 3896 50  0000 L CNN
F 1 "TEPT4400" H 14290 3805 50  0000 L CNN
F 2 "LED_THT:LED_D3.0mm_Clear" H 14580 3710 50  0001 C CNN
F 3 "https://www.vishay.com/docs/81341/tept4400.pdf" H 14100 3850 50  0001 C CNN
	1    14100 3850
	1    0    0    -1  
$EndComp
$Comp
L power:+5V #PWR0105
U 1 1
P 14200 3050
F 0 "#PWR0105" H 14200 2900 50  0001 C CNN
F 1 "+5V" H 14215 3223 50  0000 C CNN
F 2 "" H 14200 3050 50  0001 C CNN
F 3 "" H 14200 3050 50  0001 C CNN
	1    14200 3050
	1    0    0    -1  
$EndComp
Wire Wire Line
	11650 3550 14200 3550
Wire Wire Line
	14200 3550 14200 3650
Connection ~ 14200 3550
Wire Wire Line
	14200 3450 14200 3550
Wire Wire Line
	14200 3050 14200 3150
$Comp
L power:GND #PWR016
U 1 1
P 14200 4050
F 0 "#PWR016" H 14200 3800 50  0001 C CNN
F 1 "GND" H 14205 3877 50  0000 C CNN
F 2 "" H 14200 4050 50  0001 C CNN
F 3 "" H 14200 4050 50  0001 C CNN
	1    14200 4050
	1    0    0    -1  
$EndComp
Wire Notes Line
	13850 2750 13850 4300
Wire Notes Line
	13850 4300 14750 4300
Wire Notes Line
	14750 4300 14750 2750
Wire Notes Line
	14750 2750 13850 2750
$Comp
L Graphic:Logo_Open_Hardware_Small G2
U 1 1
P 16150 9550
F 0 "G2" H 16150 9825 50  0001 C CNN
F 1 "Logo_Open_Hardware_Small" H 16150 9325 50  0001 C CNN
F 2 "Symbol:OSHW-Symbol_6.7x6mm_SilkScreen" H 16150 9550 50  0001 C CNN
F 3 "~" H 16150 9550 50  0001 C CNN
	1    16150 9550
	1    0    0    -1  
$EndComp
Text Notes 8800 9700 0    50   ~ 0
Notes:\nC3 is not required except under unusual circumstances. Headers\nH1-H8 and all components labelled optional are not required for\nbasic operation and can be installed if desired. PICkit ICSP header\nH9 is only needed for programming if the bootloader is not used.
Wire Notes Line
	6700 5200 6700 6950
Wire Notes Line
	6700 6950 8150 6950
Wire Notes Line
	6700 5200 8150 5200
$EndSCHEMATC
